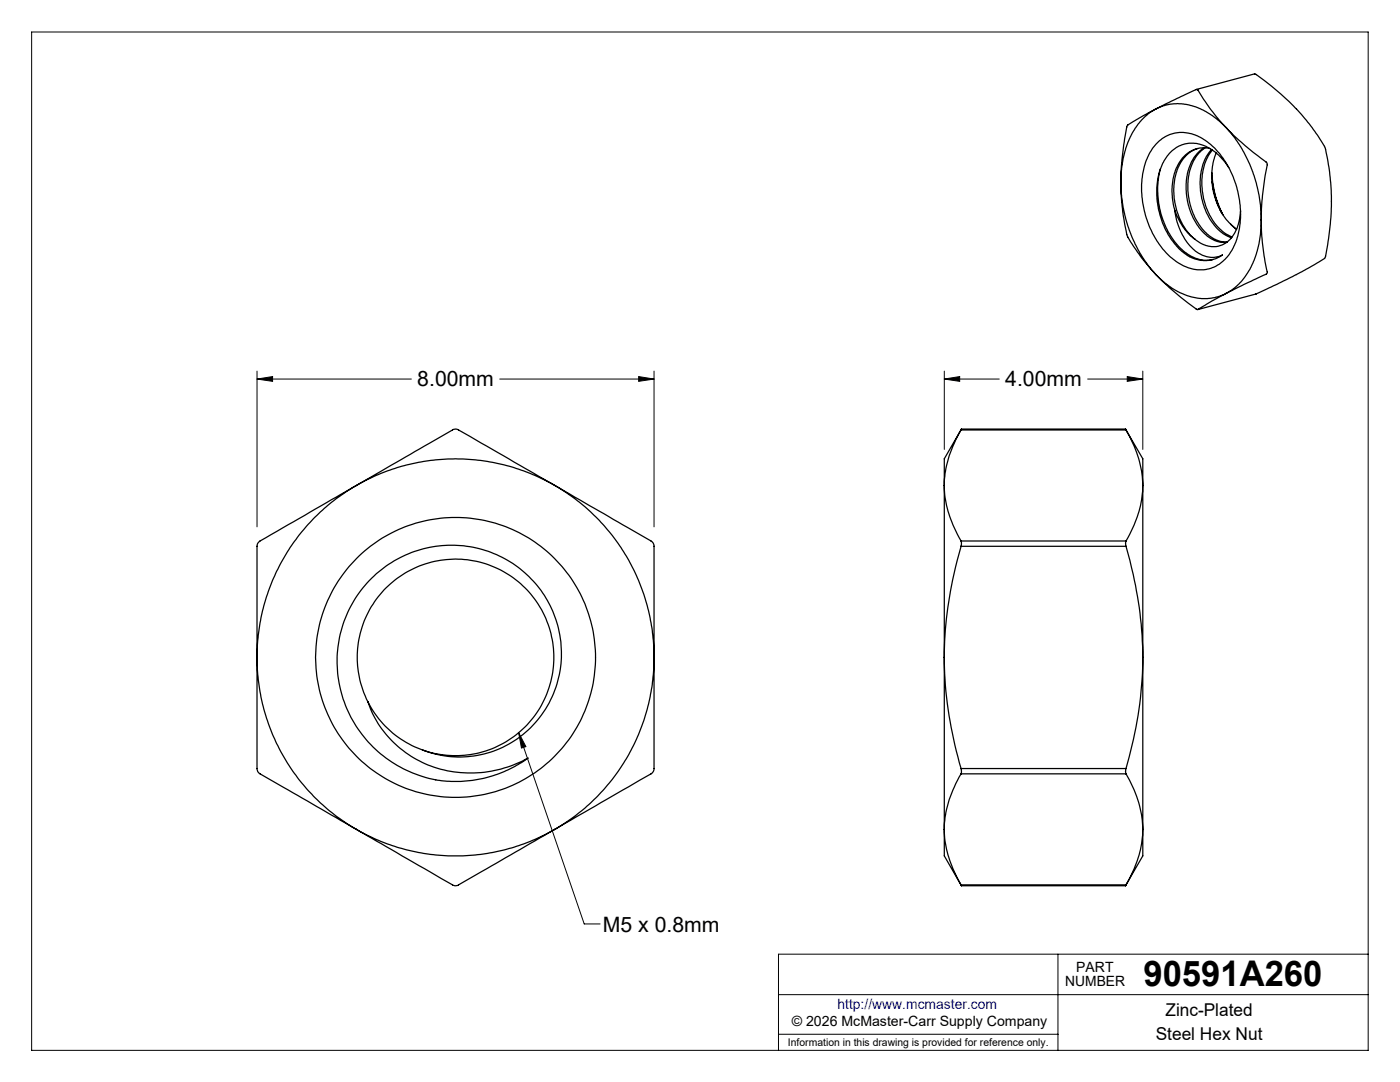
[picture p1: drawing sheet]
<svg xmlns="http://www.w3.org/2000/svg" width="279mm" height="216mm" viewBox="0 0 279 216" stroke-linecap="round" stroke-linejoin="round" font-family="sans-serif">
<g fill="none" stroke="#000" stroke-width=".2">
<path d="M6.3 6.4h266.7v203.2h-266.7zM51.3 75.6l3.1-.5v1zM51.3 74v31.1M51.3 75.6h30.8M99.7 75.6h30.8M127.5 75.1l3 .5-3 .5zM130.5 74v31.1M188.5 75.6l3-.5v1zM188.5 75.6h10.9M188.5 74v15.7M217.1 75.6h11M225 75.1l3.1 .5-3.1 .5z"/>
<path d="M228.1 74v15.7M103.5 146.2l1.5 2.8-.9 .3zM103.5 146.2l13.1 38.2h3.2M155.4 198.5h117.6M211.1 190.4v19.2M273 190.4h-117.6v19.2M155.4 206.4h55.7"/>
</g>
<g fill="none" stroke="#000" stroke-width=".25">
<path d="M238.8 17.9l11.6-3.2 .2 .2a42.9 42.9 0 0 1 13.9 14.8 48.3 48.3 0 0 1-.1 21.8l-4.6 2.7-9.2 4.5-11.6 3.1M223.7 36.4l.1 2.2 .4 2.9 1.2 4.5 1.1 2.7 1 1.9 1.6 2.3 1.6 1.9M223.7 36.4a40.9 40.9 0 0 0 1.4 10.9 40.8 40.8 0 0 0 5.6 7.5M230.7 21.7l7.4-3.6 .7-.2h.2a37.6 37.6 0 0 0 5.7 7.6M230.7 21.7l-1.6 1.1-1.3 1.2-1.3 1.6-.9 1.7-1 2.4-.4 1.9-.4 2.7-.1 2.1M230.7 21.7l1.4-.6 1.5-.3 1.5-.1 2.2 .3 1.3 .3 2.1 1 2.6 1.8 1.4 1.4M230.7 21.7l-3.3 1.8-2.4 1.5a50.6 50.6 0 0 0-1.3 11.4M230.7 28.8a7.2 7.2 0 0 1 9.8-.8 18.1 18.1 0 0 1 7.1 14.1 12.8 12.8 0 0 1-3.3 9.8 7.3 7.3 0 0 1-9.9 0 18.5 18.5 0 0 1-6.6-14.8 12.8 12.8 0 0 1 2.9-8.3zM231.6 33.7a16.7 16.7 0 0 0 4.9 16.6 6.6 6.6 0 0 0 5.6 1.5M239 29.6a7.3 7.3 0 0 0-4.6 6.3 13.2 13.2 0 0 0 4.1 11.9M240.3 29.5a9.2 9.2 0 0 0-3.6 8.7 12 12 0 0 0 5.1 9.5 4.8 4.8 0 0 0 3 .7M240.5 29.5a9.5 9.5 0 0 0-3.4 8.6 12 12 0 0 0 5.2 9.6l1.2 .5 1.4 .1"/>
<path d="M241.5 29.6a6 6 0 0 0-6.8 4.2 12.9 12.9 0 0 0-.2 8.2M241.8 29.8a10.9 10.9 0 0 0-2.1 9.1 11.2 11.2 0 0 0 5.3 8.2l.8 .3M241.9 34.5a20 20 0 0 0 2.2 8.4M241.9 30a11.6 11.6 0 0 0-1.4 10.7 9.8 9.8 0 0 0 5.4 6.6M242.7 30.5a13.7 13.7 0 0 0 2.9 14.2M244.7 25.5a66.5 66.5 0 0 0 8.1 7l.1 .4a57 57 0 0 0-1.2 11M244.7 25.5l1.8 2.1 1.1 1.7 1.5 2.7 .9 2.3 1.2 4.5 .4 2.9 .1 2.2M245.2 33.4a9.3 9.3 0 0 0-7.4-4.8 6.7 6.7 0 0 0-6.2 5 15.9 15.9 0 0 0 4.9 17.1 6.2 6.2 0 0 0 7.4 .2 5.5 5.5 0 0 1-6.6-2.1 13.6 13.6 0 0 1-2.8-6.8M230.7 54.8l1.7 1.6 1.5 1.1 1.5 .9 2.3 .8 2.1 .4 1.5-.1 1.8-.3 1.6-.7M230.7 54.8a47 47 0 0 0 8.3 7l5.7-3.3M234.5 42a11.7 11.7 0 0 0 4 5.8M243.9 42.5a16.3 16.3 0 0 1-2-6.2l.5 2.5 .5 1.5 1 2.4"/>
<path d="M245.6 44.7l1.2 1.1M245.6 44.7l1.2 1M247.6 42.1a7.8 7.8 0 0 1-3.3 6.5 5.1 5.1 0 0 1-5.8-.8M251.7 43.9l-.1 2.1-.4 2.7-.7 2.5-.8 2.1-1.2 1.8-.9 1.2-1.1 1.1-1.8 1.1M251.7 43.9a60.3 60.3 0 0 0 1.2 10.6l-8.2 4M71.1 96.9a39.5 39.5 0 0 1 39.6 0M71.1 96.9l19.3-11.2 .4-.1 .6 .1 19.3 11.2M71.1 96.9a39.7 39.7 0 0 0-19.8 34.3M71.1 96.9l-19.2 11-.5 .6-.1 .4v22.3M110.7 96.9a39.6 39.6 0 0 1 19.8 34.3M110.7 96.9l19.2 11 .5 .5 .1 .5v22.3M188.5 96.9v34.3"/>
<path d="M188.5 96.9a21.8 21.8 0 0 0 3.3 11M191.8 85.8a22.1 22.1 0 0 0-3.3 11.1M191.8 85.8h32.9M191.9 85.6l-.1 .2M191.9 85.6l-3.4 5.9v5.4M191.9 85.6h32.7M224.6 85.6l.1 .2M224.6 85.6l3.5 5.9v5.4M224.7 85.8a22.1 22.1 0 0 1 3.4 11.1M228.1 96.9a21.8 21.8 0 0 1-3.4 11M228.1 96.9v34.3M73.7 115.9a22.2 22.2 0 0 1 37.7 9.4 20.5 20.5 0 0 1-7.8 21.8 20.5 20.5 0 0 1-23.1 .7 19.3 19.3 0 0 1-7.1-7.7 21.5 21.5 0 0 0 25.3 13.6 22.6 22.6 0 0 0 6.7-2.4 23.9 23.9 0 0 1-31.7-3.1 23.9 23.9 0 0 1-.5-31.9z"/>
<path d="M191.8 109a80.9 80.9 0 0 0-3.3 22.2M191.8 107.9v1.1M191.8 109h32.9M191.8 107.9h32.9M224.7 109a80.9 80.9 0 0 1 3.4 22.2M224.7 107.9l-.1 .5 .1 .6M51.3 131.2a39.7 39.7 0 0 0 19.8 34.3M51.3 131.2v22.3l.1 .5 .5 .4 19.2 11.1M130.5 131.2a39.6 39.6 0 0 1-19.8 34.3M130.5 131.2v22.3l-.1 .4-.5 .5-19.2 11.1M188.5 131.2a79.5 79.5 0 0 0 3.3 22.2M188.5 131.2v34.3"/>
<path d="M228.1 131.2a79.5 79.5 0 0 1-3.4 22.2M228.1 131.2v34.3M73.4 140.1a19.6 19.6 0 0 1 13.6-28.2 19.6 19.6 0 0 1 23.5 20.7 19.6 19.6 0 0 1-26.2 17M73.4 140.1h.1M191.8 153.4v1M191.8 154.4a22.1 22.1 0 0 0-3.3 11.1M191.8 153.4h32.9M191.8 154.4h32.9M224.7 154.4a22.1 22.1 0 0 1 3.4 11.1M224.7 153.4l-.1 .6 .1 .4M71.1 165.5a39.7 39.7 0 0 0 39.6 0M71.1 165.5l19.7 11.2 .6-.1 19.3-11.1"/>
<path d="M188.5 165.5a21.8 21.8 0 0 0 3.3 11.1M188.5 165.5v5.3l3.4 5.9M191.8 176.6l.1 .1M191.8 176.6h32.9M191.9 176.7h32.7M224.7 176.6l-.1 .1M228.1 165.5a21.8 21.8 0 0 1-3.4 11.1M228.1 165.5v5.3l-3.5 5.9"/>
<circle cx="90.9" cy="131.2" r="27.9"/>
</g>
<path d="M51.3 75.6l3.1-.5v1zM127.5 75.1l3 .5-3 .5zM103.5 146.2l1.5 2.8-.9 .3zM188.5 75.6l3-.5v1zM225 75.1l3.1 .5-3.1 .5z" fill="#000"/>
<text font-size="7.1" x="228.2" y="196.8">90591A260</text>
<g font-size="4.2">
<text x="83.3" y="77">8.00mm</text>
<text x="200.6" y="77">4.00mm</text>
<text x="120.3" y="186">M5 x 0.8mm</text>
</g>
<g font-size="3.5">
<text x="232.6" y="202.8">Zinc-Plated</text>
<text x="230.6" y="207.5">Steel Hex Nut</text>
</g>
<g font-size="2.8">
<text x="212.6" y="196.8">NUMBER</text>
<text x="214.8" y="194">PART</text>
<text x="158" y="204.8">© 2026 McMaster-Carr Supply Company</text>
</g>
<text font-size="2.8" fill="#00f" x="167.1" y="201.4">http://www.mcmaster.com</text>
<text font-size="2.1" x="157.3" y="208.6">Information in this drawing is provided for reference only.</text>
</svg>
